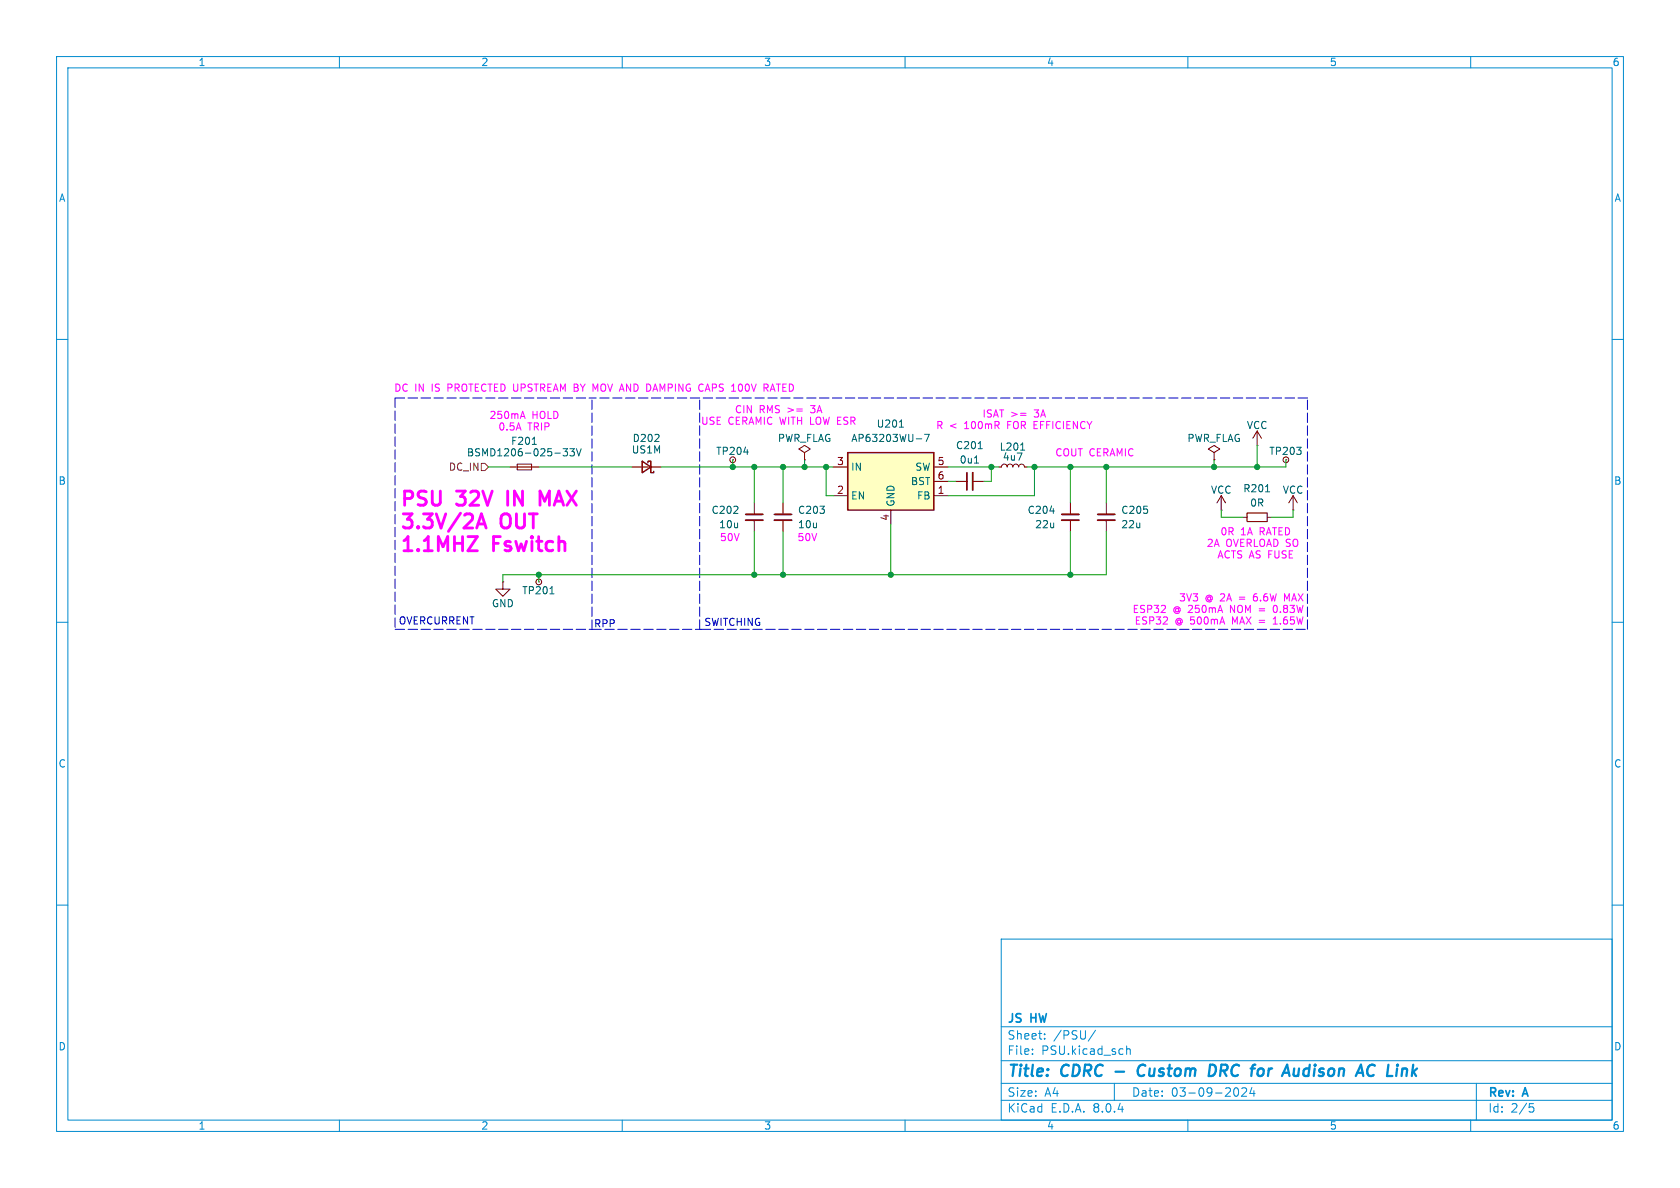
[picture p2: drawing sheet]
<svg xmlns="http://www.w3.org/2000/svg" width="297mm" height="210mm" viewBox="0 0 297 210" stroke-linecap="round" stroke-linejoin="round" font-family="sans-serif">
<g fill="none" stroke="#008bce" stroke-width=".18">
<path d="M10 10h277v190h-277zM12 12h273v186h-273zM60 10v2M110 10v2M160 10v2M210 10v2M260 10v2M10 60h2M285 60h2M10 110h2M285 110h2M10 160h2"/>
<path d="M285 160h2M177 166h108v32h-108zM60 198v2M110 198v2M160 198v2M177 194.5h108M177 191.5h108M177 187.5h108M177 181.5h108M182.5 186.3v.1M182.5 185.5v.1M184.7 183.6v.1"/>
<path d="M184.7 182.8v.1M193.7 182.1l-1.3 2M197 191.5v3M199.2 184.9v1.5M199.2 185.5l.2-.1 .3 .1 .1 .9M210 198v2M218.3 192.4l.2-.1a.81 .81 0 0 1 .5 .6 .81 .81 0 0 1-.3 .8h-.4M219.5 192.4l.6-.1 .2 .1 .1 .3-.9 1.1h.9M221.3 192.2l-.3 1.1h.9M221.7 192.8v1M260 198v2M261 191.5v6.5"/>
<path d="M270.4 195.1h.7M270.5 195.7h.4l.3 .3-.2 .5-.5 .1"/>
</g>
<path d="M197.2 189.4h1.5M202.1 188.2a1.13 1.13 0 0 0-.9 .7 1.13 1.13 0 0 0 .2 1.2l.3 .1 .5-.1M213.9 188.2h.5a1.08 1.08 0 0 1 .6 1.1 1.08 1.08 0 0 1-.8 .9M223.3 189.1v.7M229.5 190l-.1 .1M229.7 188.9l-.2 1.3" fill="none" stroke="#008bce" stroke-width=".4"/>
<path d="M222.2 78.7h.1M222.2 76.2l-.7 1.3M222.2 76.2v2.5M222.2 76.2l.8 1.3M111.8 82.6h5M176.5 82.6h.5l.2-.4 .3-.2 .4 .2 .2 .4 .1-.4 .4-.2 .3 .2 .2 .4 .1-.4 .4-.2 .3 .2 .2 .4 .1-.4 .4-.2 .4 .2 .1 .4h.5M189.2 88.9v2M189.2 91.9v2.1M215.9 90.2h.1M215.9 87.6l-.8 1.3M215.9 87.6v2.6M215.9 87.6l.8 1.3" fill="none" stroke="#840000" stroke-width=".18"/>
<path d="M180.4 79.6h.8M185.6 90.3h.8" fill="none" stroke="#006464" stroke-width=".18"/>
<path d="M113.5 81.5l1.6 1.1-1.6 1zM114.6 81.8v-.3h.5v2.1h.5v-.3" fill="none" stroke="#840000" stroke-width=".25"/>
<path d="M187.7 91.9h3.1" fill="none" stroke="#840000" stroke-width=".33"/>
<path d="M187.7 90.9h3.1" fill="none" stroke="#840000" stroke-width=".3"/>
<path d="M149.9 80h15.2v10.2h-15.2z" fill="#ffffc2"/>
<path d="M149.9 80h15.2v10.2h-15.2z" fill="none" stroke="#840000" stroke-width=".25"/>
<g fill="none" stroke="#840000" stroke-width=".18">
<path d="M90.2 82.6h5M91.4 82h2.6v1.1h-2.6zM129.5 81.3h.1M133.3 88.9v2M133.3 91.9v2.1M138.4 88.9v2M138.4 91.9v2.1M142.2 80l1.1-.6-1.1-.7-1 .7 1 .6v1.3M142.2 81.3h.1M147.3 87.6h2.6M147.3 82.6h2.6M157.5 90.2v2.5"/>
<path d="M165.1 87.6h2.5M165.1 82.6h2.5M165.1 85.1h2.5M168.9 85.1h2M172 85.1h2M195.6 88.9v2M195.6 91.9v2.1M214.6 80l1-.6-1-.7-1 .7 1 .6v1.3M214.6 81.3h.1M219.7 91.4h.8M224 91.4h.8M227.3 81.3h.1"/>
<path d="M228.6 90.2h.1M228.6 87.6l-.8 1.3M228.6 87.6v2.6M228.6 87.6l.8 1.3M88.9 102.9v1.2h1.3l-1.3 1.3-1.3-1.3h1.3M88.9 102.9h.1M95.2 102.9h.1"/>
<circle cx="129.5" cy="81.3" r=".51"/>
<circle cx="227.3" cy="81.3" r=".51"/>
<circle cx="95.3" cy="102.9" r=".51"/>
</g>
<path d="M94.1 78.6h.7M99.5 79.3h.8l-.4 .5 .4 .1v.6l-.2 .1-.6-.1M100.8 79.3h.7l-.4 .5 .4 .1v.6l-.2 .1-.5-.1M101.9 79.3l.4 1.3 .4-1.3M131.5 79.9h.8M159 75.5h.7M162 77.6h1M163.4 76.8h.9l-.6 1.2M172.9 79.3h.8M172.3 81.9h.7M223.7 86.9h.8M97.2 105h.7" fill="none" stroke="#006464" stroke-width=".18"/>
<path d="M131.8 91.9h3.1M136.9 91.9h3.1M172 83.6v3M194.1 91.9h3" fill="none" stroke="#840000" stroke-width=".33"/>
<path d="M131.8 90.9h3.1M136.9 90.9h3.1M170.9 83.6v3M194.1 90.9h3" fill="none" stroke="#840000" stroke-width=".3"/>
<path d="M220.5 90.7h3.5v1.5h-3.5z" fill="none" stroke="#840000" stroke-width=".2"/>
<path d="M85.1 81.9h.6l.7 .7-.7 .6h-.6z" fill="none" stroke="#725600" stroke-width=".18"/>
<path d="M82.7 94.9h1.7l-1.7 2.5h1.7M84.3 93.3l.8-2.5 .8 2.5M84.5 92.6h1.2M89.8 86.8v2.5M97.1 86.8l-.8 1.8-.8-1.8v2.5" fill="none" stroke="#f0f" stroke-width=".5"/>
<path d="M92.1 73.6h.6M92.4 72.7l.4 1.3M135.4 68.6l.4 .6M135.7 68l.1 .1-.1 .4M136.3 68.8h.6M136.6 67.9l-.4 1.3M180.4 73.1h1M180.4 73.4h1M225.1 110.3h.7M225.2 107.1l-.1 .4 .1 .7M225.3 109.2l-.2 .2M227.5 105.9l-.4-.9v1.2" fill="none" stroke="#f0f" stroke-width=".18"/>
<path d="M69.8 70.4h34.8M69.8 70.4v40.9M123.7 70.4h-19.1M231.1 70.4h-107.4M69.8 111.3h34.8M104.6 111.3v-40.9M104.6 111.3h19.4M123.7 111.3v-40.9M124 111.3h107.1M231.1 111.3v-40.9" fill="none" stroke="#0000c2" stroke-width=".18" stroke-dasharray="1.7 .6"/>
<g fill="none" stroke="#009600" stroke-width=".18">
<path d="M222.2 78.7v3.9M86.4 82.6h3.8M95.2 82.6h16.6M116.8 82.6h30.5M129.5 81.3v1.3M133.3 82.6v6.3M133.3 94v7.6M138.4 82.6v6.3M138.4 94v7.6M142.2 81.3v1.3M146 82.6v5h1.3M157.5 92.7v8.9"/>
<path d="M167.6 82.6h8.9M167.6 85.1h1.3M175.3 82.6v2.5h-1.3M182.9 82.6v5h-15.3M189.2 82.6v6.3M189.2 94v7.6M195.6 94v7.6h-106.7v1.3M195.6 82.6v6.3M214.6 81.3v1.3M215.9 90.2v1.2h3.8M227.3 81.3v1.3h-45.7M228.6 90.2v1.2h-3.8"/>
<path d="M95.2 101.6v1.3"/>
</g>
<g fill="#009600" stroke="#009600" stroke-width=".18">
<circle cx="157.5" cy="101.6" r=".46"/>
<circle cx="214.6" cy="82.6" r=".46"/>
<circle cx="195.6" cy="82.6" r=".46"/>
<circle cx="182.9" cy="82.6" r=".46"/>
<circle cx="175.3" cy="82.6" r=".46"/>
<circle cx="189.2" cy="82.6" r=".46"/>
<circle cx="138.4" cy="101.6" r=".46"/>
<circle cx="133.3" cy="101.6" r=".46"/>
<circle cx="142.2" cy="82.6" r=".46"/>
<circle cx="133.3" cy="82.6" r=".46"/>
<circle cx="146" cy="82.6" r=".46"/>
<circle cx="222.2" cy="82.6" r=".46"/>
<circle cx="189.2" cy="101.6" r=".46"/>
<circle cx="129.5" cy="82.6" r=".46"/>
<circle cx="95.2" cy="101.6" r=".46"/>
<circle cx="138.4" cy="82.6" r=".46"/>
</g>
<g font-size="3.5" fill="#f0f">
<text x="70.6" y="90.2">PSU</text>
<text x="70.6" y="94.2">3.3V/2A</text>
<text x="81" y="90.2">32V</text>
<text x="88.8" y="94.2">OUT</text>
<text x="90.8" y="90.2">IN</text>
<text x="97.5" y="90.2">MAX</text>
<text x="70.6" y="98.2">1.1MHZ</text>
<text x="87.3" y="98.2">Fswitch</text>
</g>
<g font-size="2.8" fill="#008bce">
<text x="178" y="190.9">Title:</text>
<text x="187.7" y="190.9">CDRC</text>
<text x="202.8" y="190.9">Custom</text>
<text x="216.2" y="190.9">DRC</text>
<text x="224.5" y="190.9">for</text>
<text x="231" y="190.9">Audison</text>
<text x="244.8" y="190.9">AC Link</text>
</g>
<g font-size="2.1" fill="#008bce">
<text x="178" y="184">Sheet:</text>
<text x="178" y="181.2">JS</text>
<text x="182.3" y="181.2">HW</text>
<text x="186.2" y="184">/PSU/</text>
<text x="178" y="186.7">File:</text>
<text x="184.1" y="186.7">PSU.kicad_sch</text>
<text x="178" y="196.9">KiCad</text>
<text x="178" y="194.1">Size:</text>
<text x="184.7" y="194.1">A4</text>
<text x="185.7" y="196.9">E.D.A.</text>
<text x="193.3" y="196.9">8.0.4</text>
<text x="200" y="194.1">Date:</text>
<text x="207" y="194.1">03-09-2024</text>
<text x="263" y="194.3">Rev:</text>
<text x="263" y="196.9">Id:</text>
<text x="267.1" y="196.9">2/5</text>
<text x="269.4" y="194.3">A</text>
</g>
<g font-size="1.8" fill="#008bce">
<text x="35" y="11.9">1</text>
<text x="85" y="11.9">2</text>
<text x="135" y="11.9">3</text>
<text x="185" y="11.9">4</text>
<text x="235" y="11.9">5</text>
<text x="285" y="11.9">6</text>
<text x="10.3" y="35.9">A</text>
<text x="285.3" y="35.9">A</text>
<text x="10.3" y="85.9">B</text>
<text x="285.3" y="85.9">B</text>
<text x="10.3" y="135.9">C</text>
<text x="285.3" y="135.9">C</text>
<text x="10.3" y="185.9">D</text>
<text x="285.3" y="185.9">D</text>
<text x="35" y="199.9">1</text>
<text x="85" y="199.9">2</text>
<text x="135" y="199.9">3</text>
<text x="185" y="199.9">4</text>
<text x="235" y="199.9">5</text>
<text x="285" y="199.9">6</text>
</g>
<g font-size="1.8" fill="#f0f">
<text x="69.6" y="69.4">DC IN</text>
<text x="76.4" y="69.4">IS</text>
<text x="79.4" y="69.4">PROTECTED UPSTREAM BY MOV AND DAMPING CAPS 100V</text>
<text x="136.9" y="69.4">RATED</text>
<text x="86.4" y="74.3">250mA</text>
<text x="88" y="76.3">0.5A</text>
<text x="93.3" y="76.3">TRIP</text>
<text x="94" y="74.3">HOLD</text>
<text x="123.8" y="75.3">USE CERAMIC WITH LOW ESR</text>
<text x="129.8" y="73.3">CIN</text>
<text x="134.2" y="73.3">RMS &gt;=</text>
<text x="143.6" y="73.3">3A</text>
<text x="165.4" y="76.1">R &lt;</text>
<text x="170.6" y="76.1">100mR</text>
<text x="173.6" y="74">ISAT &gt;=</text>
<text x="178.4" y="76.1">FOR EFFICIENCY</text>
<text x="183" y="74">3A</text>
<text x="186.5" y="80.9">COUT CERAMIC</text>
<text x="127.2" y="95.9">50V</text>
<text x="140.9" y="95.9">50V</text>
<text x="215.7" y="94.8">0R</text>
<text x="219.3" y="94.8">1A</text>
<text x="222.8" y="94.8">RATED</text>
<text x="213.2" y="96.9">2A</text>
<text x="215.1" y="98.9">ACTS AS FUSE</text>
<text x="216.7" y="96.9">OVERLOAD SO</text>
<text x="208.4" y="106.5">3V3</text>
<text x="213" y="106.5">@ 2A</text>
<text x="219.3" y="106.5">=</text>
<text x="222" y="106.5">6.6W</text>
<text x="227.7" y="106.5">MAX</text>
<text x="200.1" y="108.6">ESP32</text>
<text x="200.5" y="110.6">ESP32</text>
<text x="207.3" y="108.6">@ 250mA</text>
<text x="207.7" y="110.6">@ 500mA</text>
<text x="217.7" y="108.6">NOM =</text>
<text x="218.1" y="110.6">MAX =</text>
<text x="225.8" y="108.6">0.83W</text>
<text x="225.8" y="110.6">1.65W</text>
</g>
<g font-size="1.8" fill="#006464">
<text x="154.9" y="75.8">U201</text>
<text x="220.3" y="76">VCC</text>
<text x="82.4" y="80.9">BSMD1206-025-33V</text>
<text x="90.2" y="78.8">F201</text>
<text x="111.6" y="80.4">US1M</text>
<text x="111.7" y="78.3">D202</text>
<text x="126.5" y="80.6">TP204</text>
<text x="137.4" y="78.3">PWR_FLAG</text>
<text x="150.4" y="83.4">IN</text>
<text x="150.4" y="78.3">AP63203WU-7</text>
<text x="161.7" y="83.4">SW</text>
<text x="168.9" y="79.6">C201</text>
<text x="169.6" y="82.1">0u1</text>
<text x="176.6" y="79.9">L201</text>
<text x="177.2" y="81.6">4u7</text>
<text x="209.8" y="78.3">PWR_FLAG</text>
<text x="224.3" y="80.6">TP203</text>
<text x="150.4" y="88.5">EN</text>
<text x="158.3" y="89.7" transform="rotate(-90 158.3 89.7)">GND</text>
<text x="160.9" y="86">BST</text>
<text x="162" y="88.5">FB</text>
<text x="214" y="87.5">VCC</text>
<text x="219.7" y="87.2">R201</text>
<text x="220.9" y="89.8">0R</text>
<text x="226.7" y="87.5">VCC</text>
<text x="125.7" y="91">C202</text>
<text x="127" y="93.6">10u</text>
<text x="141" y="91">C203</text>
<text x="141" y="93.6">10u</text>
<text x="181.6" y="91">C204</text>
<text x="182.9" y="93.6">22u</text>
<text x="198.1" y="91">C205</text>
<text x="198.1" y="93.6">22u</text>
<text x="86.9" y="107.5">GND</text>
<text x="92.2" y="105.3">TP201</text>
</g>
<text font-size="1.8" fill="#725600" x="79.3" y="83.4">DC_IN</text>
<g font-size="1.8" fill="#a90000">
<text x="147.9" y="82.3">3</text>
<text x="165.7" y="82.3">5</text>
<text x="147.9" y="87.4">2</text>
<text x="165.7" y="87.4">1</text>
<text x="165.7" y="84.8">6</text>
<text x="157.2" y="92.1" transform="rotate(-90 157.2 92.1)">4</text>
</g>
<g font-size="1.8" fill="#0000c2">
<text x="70.4" y="110.6">OVERCURRENT</text>
<text x="104.9" y="111.1">RPP</text>
<text x="124.4" y="110.8">SWITCHING</text>
</g>
</svg>
